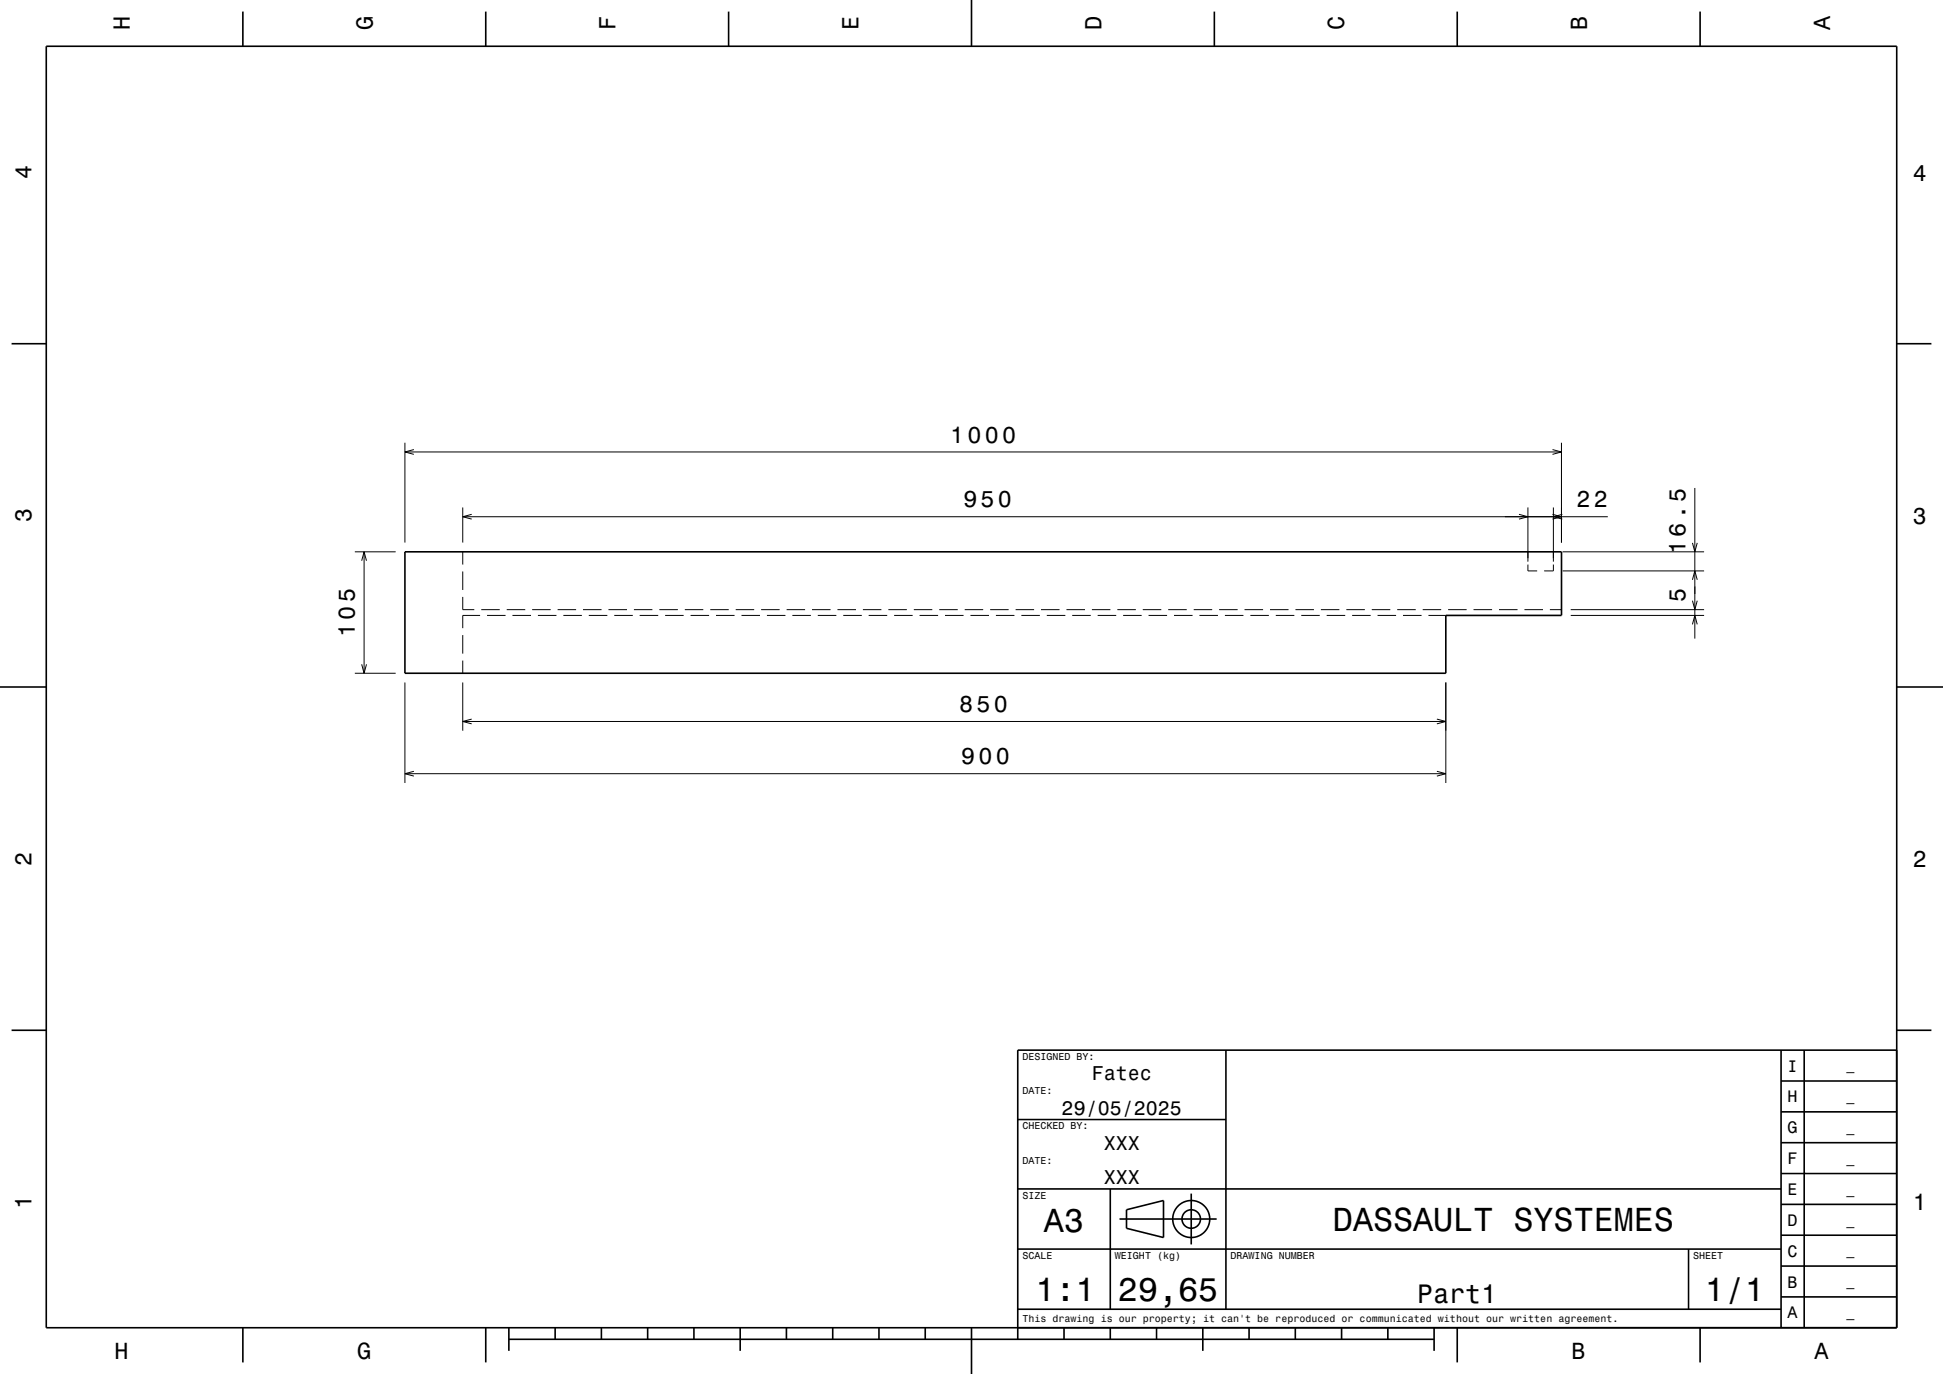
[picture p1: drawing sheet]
<svg xmlns="http://www.w3.org/2000/svg" width="420mm" height="297mm" viewBox="0 0 420 297" stroke-linecap="round" stroke-linejoin="round" font-family="sans-serif">
<g fill="none" stroke="#000" stroke-width=".22">
<path d="M87.5 95.7v21.6M87.5 97.7h250M89.5 97.2l-2 .5 2 .5M335.6 97.2l1.9 .5-1.9 .5M337.5 95.7v21.6M76.7 119.3h8.8M78.7 119.3v26.2M100 109.7v7.6M100 119.3v2.7M100 111.7h247.5M102 111.2l-2 .5 2 .5M328.3 111.2l2 .5-2 .5"/>
<path d="M330.3 109.7v11.7M335.6 111.2l1.9 .5-1.9 .5M335.8 109.7v11.7M337.7 111.2l-1.9 .5 1.9 .5M337.8 119.3h30.6M365.8 117.3l.6 2 .5-2M366.4 105.5v32.5M78.2 121.2l.5-1.9 .5 1.9M100 129v2.8h2.5M100 123.5v4M100 137.3v4M103.8 133h-3.8v2.8"/>
<path d="M104 131.8h4M105.3 133h4M109.5 131.8h4M110.8 133h4M115 131.8h4M116.3 133h4M120.5 131.8h4M121.8 133h4M126 131.8h4M127.3 133h4M131.5 131.8h4M132.8 133h4"/>
<path d="M137 131.8h4M138.3 133h4M142.5 131.8h4M143.8 133h4M148 131.8h4M149.3 133h4M153.5 131.8h4M154.8 133h4M159 131.8h4M160.3 133h4M164.5 131.8h4M165.8 133h4"/>
<path d="M170 131.8h4M171.3 133h4M175.5 131.8h4M176.8 133h4M181 131.8h4M182.3 133h4M186.5 131.8h4M187.8 133h4M192 131.8h4M193.3 133h4M197.5 131.8h4M198.8 133h4"/>
<path d="M203 131.8h4M204.3 133h4M208.5 131.8h4M209.8 133h4M214 131.8h4M215.3 133h4M219.5 131.8h4M220.8 133h4M225 131.8h4M226.3 133h4M230.5 131.8h4M231.8 133h4"/>
<path d="M236 131.8h4M237.3 133h4M241.5 131.8h4M242.8 133h4M247 131.8h4M248.3 133h4M252.5 131.8h4M253.8 133h4M258 131.8h4M259.3 133h4M263.5 131.8h4M264.8 133h4"/>
<path d="M269 131.8h4M270.3 133h4M274.5 131.8h4M275.8 133h4M280 131.8h4M281.3 133h4M285.5 131.8h4M286.8 133h4M291 131.8h4M292.3 133h4M296.5 131.8h4M297.8 133h4"/>
<path d="M302 131.8h4M303.3 133h4M307.5 131.8h4M308.8 133h3.7M313 131.8h4M318.5 131.8h4M324 131.8h4M329.5 131.8h4M330.3 122v1.4h2M335 131.8h2.5M335.8 122v1.4h-2M337.8 123.4h30.6"/>
<path d="M339.5 133h28.9M339.5 131.8h28.9M365.8 129.8l.6 2 .5-2M365.8 135l.6-2 .5 2M365.8 125.3l.6-1.9 .5 1.9M76.7 145.5h8.8M78.2 143.6l.5 1.9 .5-1.9M87.5 147.5v21.7M100 142.8v2.7M100 147.5v10.4M100 156h212.5M102 155.4l-2 .6 2 .5"/>
<path d="M310.6 155.4l1.9 .6-1.9 .5M312.5 147.5v21.7M87.5 167.2h225M89.5 166.7l-2 .5 2 .6M310.6 166.7l1.9 .5-1.9 .6"/>
</g>
<g fill="none" stroke="#000" stroke-width=".35">
<path d="M10 10h400v277h-400zM52.5 2.5v7.5M105 2.5v7.5M157.5 2.5v7.5M210 0v10M262.5 2.5v7.5M315 2.5v7.5M367.5 2.5v7.5M2.5 74.3h7.5M410 74.3h7.5M87.5 119.3h250v13.7h-25v12.5h-225zM0 148.5h10"/>
<path d="M410 148.5h10M2.5 222.7h7.5M265 227v56M385 233.7h25M385 227v60M390 227v60M410 222.7h7.5M410 227h-190v62.5M220 257h165M220 242h45M240 257v26M257.5 258v11"/>
<path d="M385 253.7h25M385 247h25M385 240.3h25M220 270h165M242 263.5h21M243.5 261.5l8-2v8l-8-2zM365 270v13M385 273.7h25M385 267h25M385 260.3h25M52.5 287v7.5M105 287v7.5"/>
<path d="M110 289.5h200M110 287v5M120 287v2.5M130 287v2.5M140 287v2.5M150 287v2.5M160 287v5M170 287v2.5M180 287v2.5M190 287v2.5M200 287v2.5M210 287v10"/>
<path d="M220 283h165M230 287v2.5M240 287v2.5M250 287v2.5M260 287v5M270 287v2.5M280 287v2.5M290 287v2.5M300 287v2.5M310 287v5M315 287v7.5M367.5 287v7.5"/>
<path d="M385 280.3h25"/>
<circle cx="257.5" cy="263.5" r="2"/>
<circle cx="257.5" cy="263.5" r="4"/>
</g>
<g font-size="7.2">
<text x="225.7" y="266.3">A3</text>
<text x="288.1" y="266.1">DASSAULT SYSTEMES</text>
<text x="223.8" y="281.3">1:1</text>
<text x="241.7" y="281.3">29,65</text>
<text x="368.5" y="281.3">1/1</text>
</g>
<text font-size="5.8" x="306.3" y="281.6">Part1</text>
<g font-size="5">
<text x="28.1" y="6.5" transform="rotate(-90 28.1 6.5)">H</text>
<text x="80.6" y="6.5" transform="rotate(-90 80.6 6.5)">G</text>
<text x="133.1" y="6.5" transform="rotate(-90 133.1 6.5)">F</text>
<text x="185.6" y="6.5" transform="rotate(-90 185.6 6.5)">E</text>
<text x="238.1" y="6.5" transform="rotate(-90 238.1 6.5)">D</text>
<text x="290.6" y="6.5" transform="rotate(-90 290.6 6.5)">C</text>
<text x="343.1" y="6.5" transform="rotate(-90 343.1 6.5)">B</text>
<text x="395.6" y="6.5" transform="rotate(-90 395.6 6.5)">A</text>
<text x="6.8" y="38.7" transform="rotate(-90 6.8 38.7)">4</text>
<text x="413.5" y="39">4</text>
<text x="205.4" y="95.7">1000</text>
<text x="6.8" y="112.9" transform="rotate(-90 6.8 112.9)">3</text>
<text x="208.2" y="109.7">950</text>
<text x="340.8" y="109.7">22</text>
<text x="413.5" y="113.2">3</text>
<text x="364.4" y="119.7" transform="rotate(-90 364.4 119.7)">16.5</text>
<text x="364.4" y="130.1" transform="rotate(-90 364.4 130.1)">5</text>
<text x="76.7" y="137.7" transform="rotate(-90 76.7 137.7)">105</text>
<text x="207.3" y="154">850</text>
<text x="207.8" y="165.2">900</text>
<text x="6.8" y="187.1" transform="rotate(-90 6.8 187.1)">2</text>
<text x="413.5" y="187.4">2</text>
<text x="6.8" y="261.3" transform="rotate(-90 6.8 261.3)">1</text>
<text x="413.5" y="261.6">1</text>
<text x="24.7" y="293.8">H</text>
<text x="77.2" y="293.8">G</text>
<text x="339.7" y="293.8">B</text>
<text x="392.2" y="293.8">A</text>
</g>
<g font-size="4.3">
<text x="236" y="233.5">Fatec</text>
<text x="229.5" y="241">29/05/2025</text>
<text x="238.6" y="248.5">XXX</text>
<text x="238.6" y="256">XXX</text>
</g>
<g font-size="3.6">
<text x="386.4" y="231.6">I</text>
<text x="386.4" y="238.3">H</text>
<text x="386.4" y="245">G</text>
<text x="386.4" y="251.6">F</text>
<text x="386.4" y="258.3">E</text>
<text x="386.4" y="265">D</text>
<text x="386.4" y="271.6">C</text>
<text x="386.4" y="278.3">B</text>
<text x="386.4" y="285">A</text>
</g>
<g font-size="2.9">
<text x="399.1" y="231.4">_</text>
<text x="399.1" y="238">_</text>
<text x="399.1" y="244.7">_</text>
<text x="399.1" y="251.4">_</text>
<text x="399.1" y="258">_</text>
<text x="399.1" y="264.7">_</text>
<text x="399.1" y="271.4">_</text>
<text x="399.1" y="278">_</text>
<text x="399.1" y="284.7">_</text>
</g>
<g font-size="2.2">
<text x="221" y="229.1">DESIGNED BY:</text>
<text x="221" y="236.6">DATE:</text>
<text x="221" y="244.1">CHECKED BY:</text>
<text x="221" y="251.6">DATE:</text>
<text x="221" y="259.1">SIZE</text>
<text x="221" y="272.1">SCALE</text>
<text x="241" y="272.1">WEIGHT (kg)</text>
<text x="266" y="272.1">DRAWING NUMBER</text>
<text x="366" y="272.1">SHEET</text>
<text x="221" y="285.8">This drawing is our property; it can't be reproduced or communicated without our written agreement.</text>
</g>
</svg>
